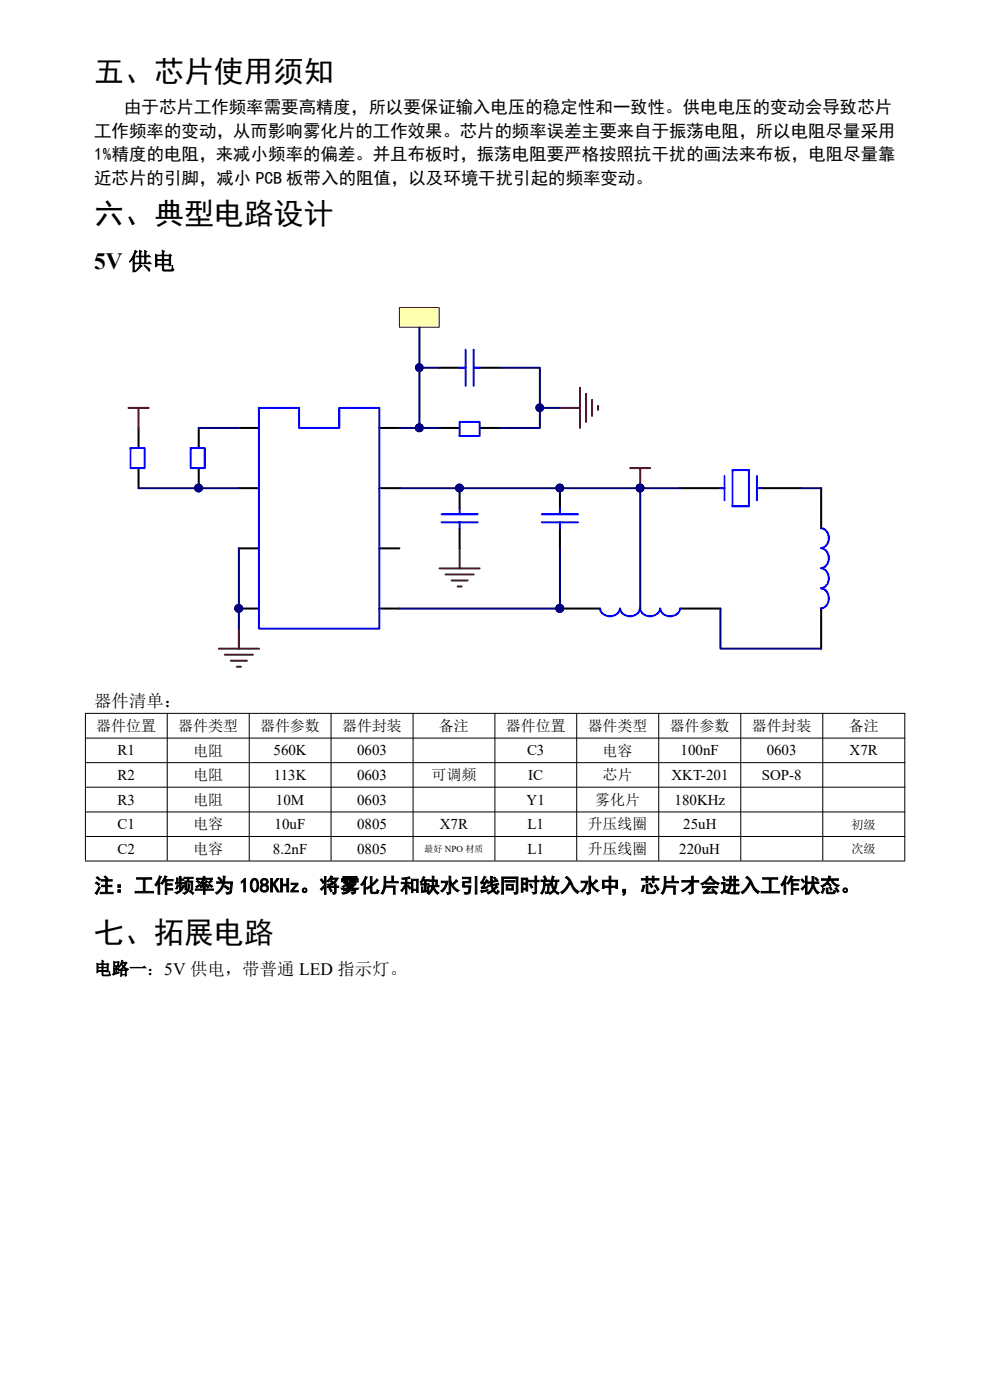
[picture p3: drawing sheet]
<svg xmlns="http://www.w3.org/2000/svg" width="210mm" height="297mm" viewBox="0 0 210 297" stroke-linecap="round" stroke-linejoin="round" font-family="sans-serif">
<g fill="none" stroke="#000" stroke-width=".43">
<path d="M29.4 90.8v4.2M29.4 99.3v4.3M42.2 90.8v4.2M42.2 99.3v4.3M50.7 90.8h4.2M80.5 90.8h4.2M93.2 90.8h4.3M101.8 90.8h4.2M50.7 103.6h4.2M50.7 116.3h4.2M80.5 103.6h4.2M80.5 116.3h4.2"/>
<path d="M97.5 103.6v4.2M97.5 112.1v4.2M118.8 103.6v4.2M118.8 112.1v4.2M144.3 103.6h8.5M161.4 103.6h8.5M174.2 103.6v8.5M50.7 129.1h4.2M80.5 129.1h4.2M118.8 129.1h8.5M144.3 129.1h8.5M174.2 129.1v8.5"/>
</g>
<g fill="#000080" stroke="#000080" stroke-width=".21">
<circle cx="50.6" cy="129.1" r=".82"/>
<circle cx="118.7" cy="129.1" r=".82"/>
<circle cx="118.7" cy="103.5" r=".82"/>
<circle cx="42.1" cy="103.5" r=".82"/>
<circle cx="97.5" cy="103.5" r=".82"/>
<circle cx="135.8" cy="103.5" r=".82"/>
</g>
<g fill="none" stroke="#00f" stroke-width=".43">
<path d="M27.7 95h3v4.3h-3zM40.5 95h2.9v4.3h-2.9zM54.9 86.5h8.5v4.3h8.6v-4.3h8.5v46.9h-25.6zM97.5 89.5h4.3v3h-4.3zM155.4 99.7h3.5v7.7h-3.5zM93.7 110.8h7.6M93.7 109.1h7.6M97.5 107.8v1.3M97.5 110.8v1.3M115 110.8h7.6M115 109.1h7.6M118.8 107.8v1.3"/>
<path d="M118.8 110.8v1.3M152.8 103.6h.9M153.7 101v5.1M160.6 101v5.1M160.6 103.6h.8M174.2 112.1a2.16 2.16 0 0 1 1.6 2.1 2.16 2.16 0 0 1-1.6 2.1M174.2 116.3a2.16 2.16 0 0 1 1.6 2.1 2.16 2.16 0 0 1-1.6 2.1M127.3 129.1a2.16 2.16 0 0 0 2.1 1.6 2.16 2.16 0 0 0 2.1-1.6M131.6 129.1a2.16 2.16 0 0 0 2 1.6 2.16 2.16 0 0 0 2.1-1.6M135.8 129.1a2.16 2.16 0 0 0 2.1 1.6 2.16 2.16 0 0 0 2.1-1.6M140.1 129.1a2.16 2.16 0 0 0 2.1 1.6 2.16 2.16 0 0 0 2.1-1.6M174.2 120.6a2.16 2.16 0 0 1 1.6 2.1 2.16 2.16 0 0 1-1.6 2.1"/>
<path d="M174.2 124.8a2.16 2.16 0 0 1 1.6 2.1 2.16 2.16 0 0 1-1.6 2.1"/>
</g>
<g fill="none" stroke="#800000" stroke-width=".43">
<path d="M27.3 86.5h4.2M29.4 86.5v4.3M118.8 86.5h4.2M123 82.3v8.5M124.3 83.6v5.9M125.6 84.8v3.4M126.9 86.1v.9M133.7 99.3h4.2M135.8 99.3v4.3M97.5 116.3v4.3M46.4 137.6h8.5M47.7 138.9h6"/>
<path d="M50.7 133.4v4.2M93.2 120.6h8.6M94.5 121.9h6M95.8 123.1h3.4M97.1 124.4h.8M49 140.2h3.4M50.2 141.4h.9"/>
</g>
<path d="M42.2 90.8h8.5M29.4 103.6h21.3M135.8 103.6v25.5" fill="none" stroke="#000080" stroke-width=".43"/>
<path d="M84.7 65.2h8.5v4.2h-8.5z" fill-rule="evenodd" fill="#ffffb0" stroke="#800000" stroke-width=".21"/>
<path d="M89 69.5v21.3h-4.3M89 78h4.2M106 78h8.5v12.8h-8.5M89 90.8h4.2M114.5 86.5h4.3M50.7 116.3v17.1M84.7 103.6h59.6M118.8 116.3v12.8h-34.1M169.9 103.6h4.3M152.8 129.1v8.5h21.4" fill="none" stroke="#000080" stroke-width=".43"/>
<g fill="#000080" stroke="#000080" stroke-width=".21">
<circle cx="118.7" cy="129.1" r=".82"/>
<circle cx="88.9" cy="90.8" r=".82"/>
<circle cx="88.9" cy="78" r=".82"/>
<circle cx="114.5" cy="86.5" r=".82"/>
</g>
<path d="M93.2 78h4.3M101.8 78h4.2" fill="none" stroke="#000" stroke-width=".43"/>
<path d="M97.5 78h1.3M98.8 74.2v7.7M100.5 78h1.3M100.5 74.2v7.7" fill="none" stroke="#00f" stroke-width=".43"/>
<g fill="none" stroke="#000" stroke-width=".21">
<path d="M18 151.3h174M18 156.6h174M18.1 151.3v31.3M35.5 151.3v31.3M52.9 151.3v31.3M70.2 151.3v31.3M87.6 151.3v31.3M105 151.3v31.3M122.3 151.3v31.3M139.7 151.3v31.3M157.1 151.3v31.3M174.5 151.3v31.3"/>
<path d="M191.9 151.3v31.3M18 161.8h174M18 167h174M18 172.3h174M18 177.5h174M18 182.7h174"/>
</g>
<g font-size="6.4">
<text x="20" y="17.3">五、芯片使用须知</text>
<text x="20" y="47.6">六、典型电路设计</text>
<text x="20" y="200.1">七、拓展电路</text>
</g>
<text font-size="5" x="20" y="57.2">5V 供电</text>
<text font-size="4.2" x="20" y="189.3">注：工作频率为 108KHz。将雾化片和缺水引线同时放入水中，芯片才会进入工作状态。</text>
<g font-size="3.7">
<text x="26.3" y="23.9">由于芯片工作频率需要高精度，所以要保证输入电压的稳定性和一致性。供电电压的变动会导致芯片</text>
<text x="20" y="29">工作频率的变动，从而影响雾化片的工作效果。芯片的频率误差主要来自于振荡电阻，所以电阻尽量采用</text>
<text x="20" y="34">1%精度的电阻，来减小频率的偏差。并且布板时，振荡电阻要严格按照抗干扰的画法来布板，电阻尽量靠</text>
<text x="20" y="39">近芯片的引脚，减小 PCB 板带入的阻值，以及环境干扰引起的频率变动。</text>
<text x="20" y="150">器件清单：</text>
<text x="20" y="206.8">电路一：5V 供电，带普通 LED 指示灯。</text>
</g>
<g font-size="3.2">
<text x="20.4" y="155.1">器件位置</text>
<text x="37.8" y="155.1">器件类型</text>
<text x="55.2" y="155.1">器件参数</text>
<text x="72.6" y="155.1">器件封装</text>
<text x="93.1" y="155.1">备注</text>
<text x="107.3" y="155.1">器件位置</text>
<text x="124.7" y="155.1">器件类型</text>
<text x="142.1" y="155.1">器件参数</text>
<text x="159.5" y="155.1">器件封装</text>
<text x="180" y="155.1">备注</text>
<text x="24.9" y="160.3">R1</text>
<text x="41" y="160.3">电阻</text>
<text x="58" y="160.3">560K</text>
<text x="75.7" y="160.3">0603</text>
<text x="111.8" y="160.3">C3</text>
<text x="127.8" y="160.3">电容</text>
<text x="144.4" y="160.3">100nF</text>
<text x="162.6" y="160.3">0603</text>
<text x="180.2" y="160.3">X7R</text>
<text x="24.9" y="165.5">R2</text>
<text x="41" y="165.5">电阻</text>
<text x="58.1" y="165.5">113K</text>
<text x="75.7" y="165.5">0603</text>
<text x="91.5" y="165.5">可调频</text>
<text x="112.1" y="165.5">IC</text>
<text x="127.8" y="165.5">芯片</text>
<text x="142.5" y="165.5">XKT-201</text>
<text x="161.6" y="165.5">SOP-8</text>
<text x="24.9" y="170.7">R3</text>
<text x="41" y="170.7">电阻</text>
<text x="58.5" y="170.7">10M</text>
<text x="75.7" y="170.7">0603</text>
<text x="111.7" y="170.7">Y1</text>
<text x="126.3" y="170.7">雾化片</text>
<text x="143.1" y="170.7">180KHz</text>
<text x="24.9" y="175.9">C1</text>
<text x="41" y="176">电容</text>
<text x="58.3" y="175.9">10uF</text>
<text x="75.7" y="175.9">0805</text>
<text x="93.3" y="175.9">X7R</text>
<text x="111.9" y="175.9">L1</text>
<text x="124.7" y="176">升压线圈</text>
<text x="144.9" y="175.9">25uH</text>
<text x="24.9" y="181.2">C2</text>
<text x="41" y="181.2">电容</text>
<text x="57.9" y="181.2">8.2nF</text>
<text x="75.7" y="181.2">0805</text>
<text x="111.9" y="181.2">L1</text>
<text x="124.7" y="181.2">升压线圈</text>
<text x="144.1" y="181.2">220uH</text>
</g>
<g font-size="2.6">
<text x="180.6" y="175.8">初级</text>
<text x="180.6" y="181">次级</text>
</g>
<text font-size="1.9" x="90" y="180.8">最好 NPO 材质</text>
</svg>
